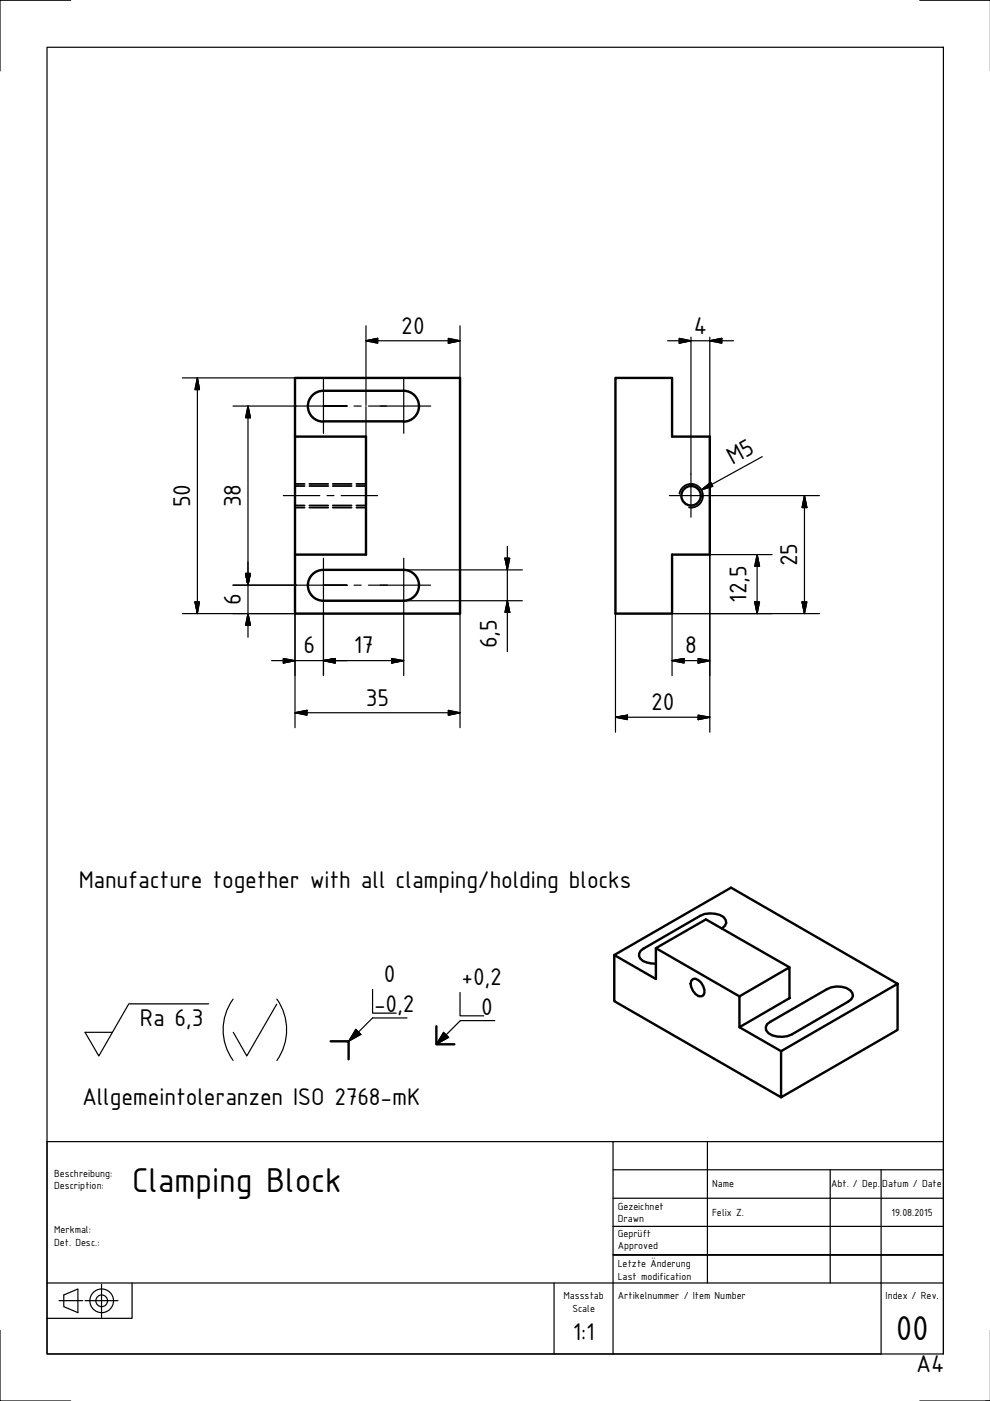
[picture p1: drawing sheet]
<svg xmlns="http://www.w3.org/2000/svg" width="210mm" height="297mm" viewBox="0 0 210 297" stroke-linecap="round" stroke-linejoin="round" font-family="sans-serif">
<!-- layer: Visible (ISO) -->
<g fill="none" stroke="#000" stroke-width=".51">
<path d="M62.5 80.1h35v50h-35zM62.5 92.6h15.1v25h-15.1M68.5 82.9a3.3 3.3 0 0 0-3.2 3.2 3.3 3.3 0 0 0 3.2 3.3M68.6 89.3h17M68.6 82.9h17M85.6 82.9a3.3 3.3 0 0 1 3.2 3.2 3.3 3.3 0 0 1-3.2 3.3M130.5 80.1h12v12.5h8v25h-8v12.5h-12zM68.5 120.8a3.3 3.3 0 0 0-3.2 3.3 3.3 3.3 0 0 0 3.2 3.3M68.6 120.8h17M68.6 127.4h17M85.6 120.8a3.3 3.3 0 0 1 3.2 3.3 3.3 3.3 0 0 1-3.2 3.3M153 196.8l.7-.5 .3-.6-.1-.6a3.5 3.5 0 0 0-3.5-1.4l-1 .1-.9 .4-12.1 7a1.4 1.4 0 0 0-.9 1.2 1.4 1.4 0 0 0 .8 1.4l1.7 .5h1.1"/>
<path d="M130.2 202.5l24.8-14.3 35.3 20.4M139.1 201l17.7 10.3M146.9 207.6a2.33 2.33 0 0 1 2.5 2.3v.7l-.3 .5a1.53 1.53 0 0 1-2.2-1 1.8 1.8 0 0 1 0-2.5zM156.8 211.3l10.6-6.2v6.5l-10.6 6.2zM156.8 217.8l8.8 5.1M162.6 217.2l12.7-7.5a4.7 4.7 0 0 1 5 .3l.4 .6 .1 .6-.3 .6-.6 .5-12 7a5.2 5.2 0 0 1-5-.2l-.5-.7v-.6zM167.4 205.1l-17.7-10.2-10.6 6.1v6.6l-8.9-5.1v9.8l35.4 20.3M165.6 222.9l24.7-14.3v9.8l-24.7 14.2z"/>
<circle cx="146.5" cy="105.1" r="2.06"/>
</g>
<!-- layer: Hidden (ISO) -->
<g fill="none" stroke="#000" stroke-width=".38">
<path d="M62.5 107.2h2.1M62.5 103h2.1M62.5 107.6h2.1M62.5 102.6h2.1M65.6 107.2h4M65.6 103h4M65.6 107.6h4M65.6 102.6h4M70.5 107.2h4M70.5 103h4M70.5 107.6h4M70.5 102.6h4"/>
<path d="M75.6 107.2h2M75.6 103h2M75.6 107.6h2M75.6 102.6h2"/>
</g>
<!-- layer: Visible Narrow (ISO) -->
<path d="M144.1 104.7a2.51 2.51 0 0 1 2.9-2.1 2.51 2.51 0 0 1 2 2.9 2.51 2.51 0 0 1-2.9 2.1" fill="none" stroke="#000" stroke-width=".38"/>
<!-- layer: Hatch (ISO) -->
<path d="M75.4 218.2l1.1 1.1-2.6 1.5zM94 218.9l1.1 1-2.6 1.5z" fill="#000" stroke="#000" stroke-width=".21"/>
<!-- layer: FRAME -->
<g fill="none" stroke="#000" stroke-width=".25">
<path d="M10 10h190v277.1h-190zM15 0h-15v15M195 0h15M79 209.8v5h5M86.3 215.8h-7.3l-3 3M97.5 210.4v5h5.1M104.9 216.4h-7.3l-3 3M130 254h70M130 248h70M130 242v45.1M150 242v30M176 248v24"/>
<path d="M186.8 248v39.1h-176.8v-7.6h18v-7.5M10 279.5v-37.5h190v45.1M10 272h190M117.5 272v15.1M130 266.1h70h-70M130 260h70M0 282.1v14.9h15M195 297h15"/>
</g>
<!-- layer: Dimension (ISO) -->
<g fill="none" stroke="#000" stroke-width=".25">
<path d="M77.6 72.2l2.5-.5v1.1zM77.6 72.2h19.9M77.6 69.1v16.9M95.1 71.7l2.4 .5-2.4 .6zM97.5 69.1v11M141.5 72.2h14M144 71.7l2.5 .5-2.5 .6zM146.5 71.5v29M150.5 72.2l2.5-.5v1.1zM150.5 71.5v21.1M38.7 80.1h23.8M41.8 80.1l.5 2.5h-1z"/>
<path d="M41.8 80.1v50M49.4 86.1h13.4M52.6 86.1l.5 2.5h-1zM52.6 86.1v49M77.6 86.2v6.4M107.1 118.3h1l-.5 2.5zM107.6 115.9v22.3M151.1 105.1h22.6M160.5 117.6l.5 2.5h-1zM160.5 117.6v12.5M163.7 117.6h-13.2v37.6M170.6 105.1l.5 2.5h-1z"/>
<path d="M170.6 105.1v25M38.7 130.1h23.8v24.2M41.3 127.6h1l-.5 2.5zM49.4 124.1h13.4M52.1 121.6h1l-.5 2.5zM52.6 130.1l.5 2.5h-1zM60.1 139.6l2.4 .5-2.4 .5zM68.6 129.8v13.4M83.1 139.6l2.5 .5-2.5 .5zM85.6 129.8v13.4M85.7 120.8h25M85.7 127.4h25"/>
<path d="M97.5 130.1v24.2M107.6 127.4l.5 2.4h-1zM130.5 130.1v25.1M148 139.6l2.5 .5-2.5 .5zM160 127.6h1l-.5 2.5zM170.1 127.6h1l-.5 2.5zM173.7 130.1h-31.2v13.1M57.6 140.1h28M62.5 151.1l2.6-.5v1zM62.5 151.1h35M68.6 140.1l2.5-.5v1zM95.1 150.6l2.4 .5-2.4 .5z"/>
<path d="M130.5 152.1l2.5-.5v1zM130.5 152.1h20M142.5 140.1l2.5-.5v1zM142.5 140.1h8M148 151.6l2.5 .5-2.5 .5zM12.5 275.8h5M13.5 274.6l3-1.3v5l-3-1.3zM18 275.8h7M21.5 272.3v7"/>
<circle cx="21.6" cy="275.8" r="2.51"/>
<circle cx="21.6" cy="275.8" r="1.24"/>
</g>
<!-- layer: FRAME -->
<path d="M92.5 217.6v3.8h3.8M70.1 220.8h3.8v3.8" fill="none" stroke="#000" stroke-width=".51"/>
<!-- layer: Sketch Geometry (ISO) -->
<path d="M44.3 212.8h-17l-6.3 11.1-3-5h5.8M49.4 211.8a11 11 0 0 0 0 13M58.7 212.9l-6.4 11-2.8-5M58.7 211.8a11.3 11.3 0 0 1 0 13M75.4 218.2l1.1 1.1-2.6 1.5zM94 218.9l1.1 1-2.6 1.5z" fill="none" stroke="#000" stroke-width=".25"/>
<!-- layer: Center Mark (ISO) -->
<g fill="none" stroke="#000" stroke-width=".25">
<path d="M68.6 80.4v5.7h-5.8M68.6 86.1v5.8M73.6 86.1h-5h5M75.1 86.1h1.5M78.1 86.1h3.9M80.6 86.1h10.7M85.6 80.4v11.5M68.6 118.3v5.8h-5.8M85.6 118.3v11.5M141.9 105.1h9.2M146.5 100.5v9.2M68.6 124.1v5.7"/>
<path d="M73.6 124.1h-5h5M75.1 124.1h1.5M78.1 124.1h4.1M80.6 124.1h10.7"/>
</g>
<!-- layer: Centerline (ISO) -->
<path d="M60.1 105.1h7.7M69.3 105.1h1.5M72.3 105.1h7.8" fill="none" stroke="#000" stroke-width=".25"/>
<!-- layer: Dimension (ISO) -->
<g fill="#000" stroke="#000" stroke-width=".25">
<path d="M77.6 72.2l2.5-.5zM77.6 72.2l2.5-.5v1.1zM95.1 72.8l2.4-.6zM95.1 71.7l2.4 .5-2.4 .6zM144 72.8l2.5-.6zM144 71.7l2.5 .5-2.5 .6zM150.5 72.2l2.5-.5zM150.5 72.2l2.5-.5v1.1zM41.8 80.1l.5 2.5zM41.8 80.1l.5 2.5h-1zM52.6 86.1l.5 2.5zM52.6 86.1l.5 2.5h-1z"/>
<path d="M107.1 118.3l.5 2.5zM107.1 118.3h1l-.5 2.5zM170.6 105.1l.5 2.5zM170.6 105.1l.5 2.5h-1zM41.3 127.6l.5 2.5zM41.3 127.6h1l-.5 2.5zM52.1 121.6l.5 2.5zM52.1 121.6h1l-.5 2.5zM52.6 130.1l.5 2.5zM52.6 130.1l.5 2.5h-1zM68.6 140.1l2.5-.5zM68.6 140.1l2.5-.5v1z"/>
<path d="M107.6 127.4l.5 2.4zM107.6 127.4l.5 2.4h-1zM142.5 140.1l2.5-.5zM142.5 140.1l2.5-.5v1zM160 127.6l.5 2.5zM160 127.6h1l-.5 2.5zM160.5 117.6l.5 2.5zM160.5 117.6l.5 2.5h-1zM170.1 127.6l.5 2.5zM170.1 127.6h1l-.5 2.5zM60.1 140.6l2.4-.5zM60.1 139.6l2.4 .5-2.4 .5z"/>
<path d="M62.5 151.1l2.6-.5zM62.5 151.1l2.6-.5v1zM83.1 140.6l2.5-.5zM83.1 139.6l2.5 .5-2.5 .5zM95.1 151.6l2.4-.5zM95.1 150.6l2.4 .5-2.4 .5zM130.5 152.1l2.5-.5zM130.5 152.1l2.5-.5v1zM148 140.6l2.5-.5zM148 139.6l2.5 .5-2.5 .5zM148 152.6l2.5-.5zM148 151.6l2.5 .5-2.5 .5z"/>
</g>
<!-- layer: Symbol (ISO) -->
<path d="M161.6 96.8l-12.9 7.1M148.7 103.9l2-1.6 .4 .8z" fill="none" stroke="#000" stroke-width=".25"/>
<path d="M148.7 103.9l2-1.6zM148.7 103.9l2-1.6 .4 .8z" fill="#000" stroke="#000" stroke-width=".25"/>
<g font-size="7.9">
<text x="28" y="252.8">Clamping Block</text>
<text x="189.9" y="284">00</text>
</g>
<g font-size="5.5">
<text x="85.1" y="70.7">20</text>
<text x="147.1" y="70.7">4</text>
<text x="155.3" y="98.5" transform="rotate(-29 155.3 98.5)">M5</text>
<text x="40.3" y="107.6" transform="rotate(-90 40.3 107.6)">50</text>
<text x="51.1" y="107.6" transform="rotate(-90 51.1 107.6)">38</text>
<text x="169" y="120.1" transform="rotate(-90 169 120.1)">25</text>
<text x="51.1" y="128.3" transform="rotate(-90 51.1 128.3)">6</text>
<text x="158.3" y="127.8" transform="rotate(-90 158.3 127.8)">12,5</text>
<text x="105.3" y="137.4" transform="rotate(-90 105.3 137.4)">6,5</text>
<text x="64.3" y="138.5">6</text>
<text x="75" y="138.5">17</text>
<text x="145.3" y="138.5">8</text>
<text x="77.6" y="149.6">35</text>
<text x="138" y="150.5">20</text>
<text x="16.7" y="188.3">Manufacture together with all clamping/holding blocks</text>
<text x="81.4" y="208.3">0</text>
<text x="97.9" y="208.9">+0,2</text>
<text x="79.3" y="214.6">-0,2</text>
<text x="102" y="215.1">0</text>
<text x="29.7" y="217.5">Ra 6,3</text>
<text x="17.4" y="234.2">Allgemeintoleranzen ISO 2768-mK</text>
<text x="121.5" y="284">1:1</text>
<text x="194.2" y="290.8">A4</text>
</g>
<g font-size="2.3">
<text x="11.5" y="249.5">Beschreibung:</text>
<text x="151" y="251.8">Name</text>
<text x="176.2" y="251.6">Abt. / Dep.</text>
<text x="187.1" y="251.8">Datum / Date</text>
<text x="11.5" y="252.1">Description:</text>
<text x="131" y="256.5">Gezeichnet</text>
<text x="151" y="257.8">Felix Z.</text>
<text x="189" y="257.8">19.08.2015</text>
<text x="11.5" y="261.5">Merkmal:</text>
<text x="131" y="259.1">Drawn</text>
<text x="131" y="262.2">Geprüft</text>
<text x="11.5" y="264.1">Det. Desc.:</text>
<text x="131" y="264.9">Approved</text>
<text x="131" y="268.7">Letzte Änderung</text>
<text x="119.4" y="275.5">Massstab</text>
<text x="131" y="271.3">Last modification</text>
<text x="131" y="275.5">Artikelnummer / Item Number</text>
<text x="187.8" y="275.5">Index / Rev.</text>
<text x="121.3" y="278.2">Scale</text>
</g>
</svg>
